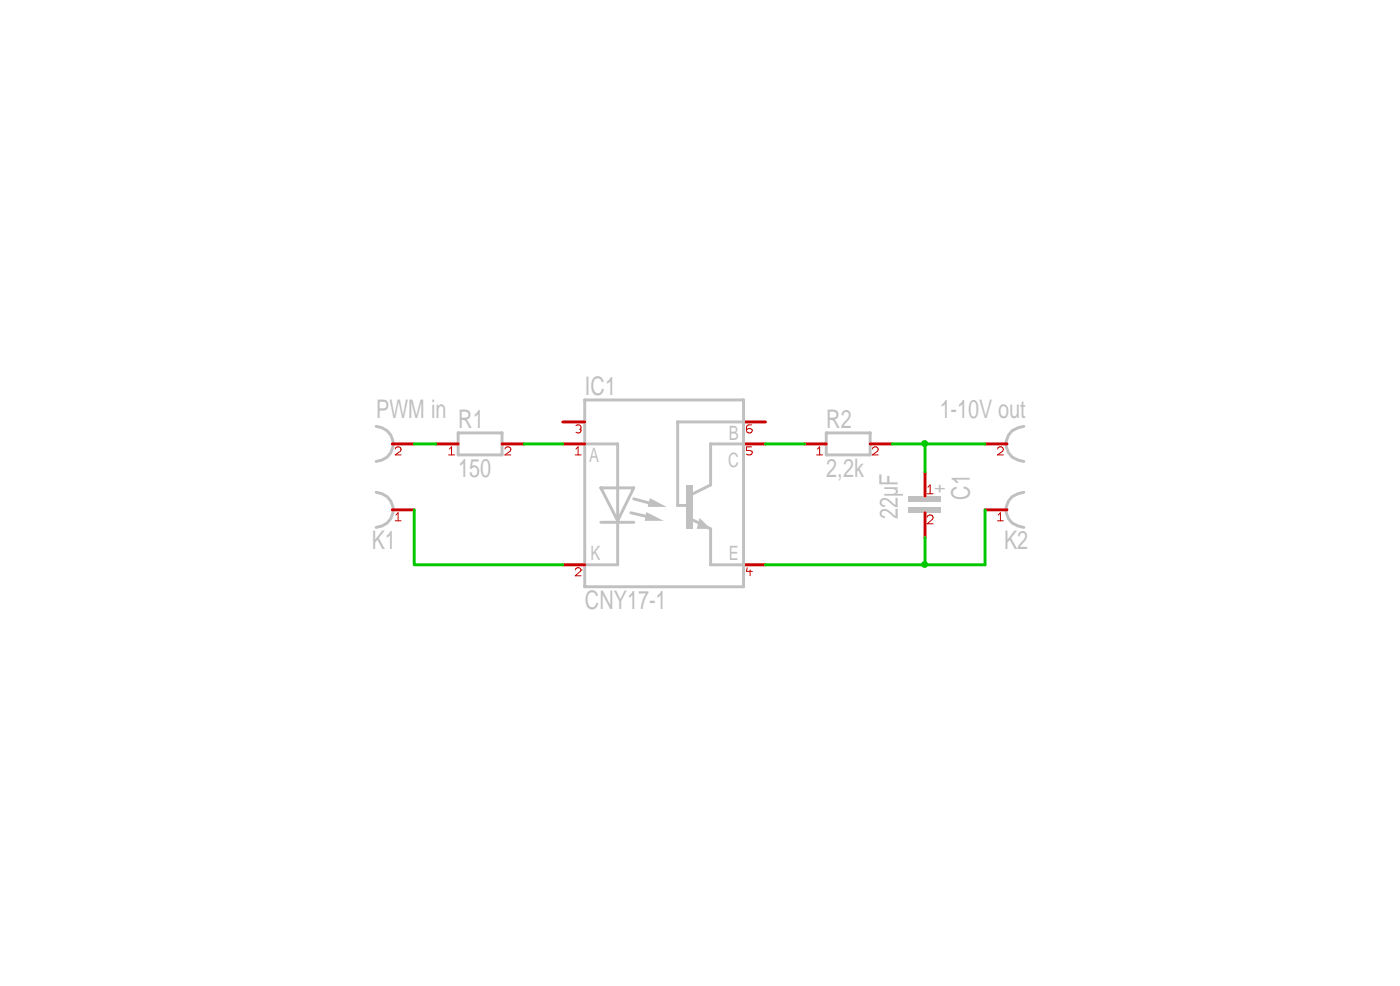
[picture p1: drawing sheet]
<svg xmlns="http://www.w3.org/2000/svg" width="162mm" height="114mm" viewBox="0 0 162 114" stroke-linecap="round" stroke-linejoin="round" font-family="sans-serif">
<path d="M43.5 56.9a2.03 2.03 0 0 1 2 2 2.03 2.03 0 0 1-2 2.1M43.5 49.3a2.03 2.03 0 0 1 2 2 2.03 2.03 0 0 1-2 2M118.4 56.9a2.03 2.03 0 0 0-1.9 1.3 2.03 2.03 0 0 0 .6 2.3l.7 .3 .6 .2M118.4 49.3a2.03 2.03 0 0 0-1.9 1.3 2.03 2.03 0 0 0 .6 2.2l.7 .4 .6 .1" fill="none" stroke="#c0c0c0" stroke-width=".34"/>
<path d="M45.4 51.3h2.5M45.4 58.9h2.5M114 51.3h2.5M114 58.9h2.5" fill="none" stroke="#c80000" stroke-width=".34"/>
<path d="M45.7 51.9a.33 .33 0 0 1 .5-.2 .33 .33 0 0 1 .1 .5l-.6 .4h.7M45.8 59.5l.3-.2v.9M115.4 51.9a.33 .33 0 0 1 .5-.2 .33 .33 0 0 1 .1 .5l-.6 .4h.7M115.5 59.5l.2-.2v.9M45.7 60.2h.7M115.4 60.2h.7" fill="none" stroke="#c80000" stroke-width=".12"/>
<g fill="#c0c0c0">
<path d="M105.1 58.6h3.8v.7h-3.8z" fill-rule="evenodd"/>
<path d="M105.1 57.3h3.8v.7h-3.8z" fill-rule="evenodd"/>
</g>
<path d="M107 54.5v2.8M107 59.3v2.8" fill="none" stroke="#c80000" stroke-width=".34"/>
<path d="M107.3 59.8a.33 .33 0 0 1 .4-.3 .33 .33 0 0 1 .2 .5l-.6 .5h.6M107.3 57.1h.6M107.4 56.3l.2-.3v1.1" fill="none" stroke="#c80000" stroke-width=".12"/>
<path d="M74.8 59.2l2 1h-2.2z" fill="#c0c0c0"/>
<path d="M86 51.3h2.6M86 48.8h2.6M86 65.3h2.6" fill="none" stroke="#c80000" stroke-width=".34"/>
<path d="M87 51.6h-.6v.5l.6 .1v.3l-.2 .1-.4-.1M87 49.1l-.6 .1v.6a.34 .34 0 0 0 .3 .2 .34 .34 0 0 0 .3-.3 .41 .41 0 0 0-.6 0M86.4 65.6v.4h.6M86.8 65.9v.6" fill="none" stroke="#c80000" stroke-width=".12"/>
<path d="M67.6 46.2h18.4v21.6h-18.4zM67.6 51.3h3.9v14h-3.9M73 59.3l2.5 .6M86 48.8h-7.6v9.6h1.3M86 51.3h-3.8v4.7M82.2 61.1v4.2h3.8" fill="none" stroke="#c0c0c0" stroke-width=".34"/>
<path d="M80.9 59.9l1.3 1.2h-1.6z" fill="#c0c0c0"/>
<path d="M82.2 56l-2 1.1M80.2 60.1l2 1" fill="none" stroke="#c0c0c0" stroke-width=".34"/>
<path d="M79.4 56h.8v5.1h-.8z" fill-rule="evenodd" fill="#c0c0c0"/>
<path d="M65.1 48.8h2.5" fill="none" stroke="#c80000" stroke-width=".34"/>
<path d="M66.6 49.2a.33 .33 0 0 1 .5-.1 .33 .33 0 0 1 0 .5M67.1 49.6h.1M67.1 49.6l.1 .2a.36 .36 0 0 1-.6 .2" fill="none" stroke="#c80000" stroke-width=".12"/>
<path d="M75.2 57.6l1.9 1h-2.2z" fill="#c0c0c0"/>
<path d="M53 50h5.1v2.6h-5.1zM69.5 56.4h3.8l-1.8 3.8zM73.3 57.7l2.6 .6M95.6 50h5.1v2.6h-5.1zM69.5 60.4h3.8" fill="none" stroke="#c0c0c0" stroke-width=".34"/>
<path d="M50.5 51.3h2.5M58.1 51.3h2.5M65.1 51.3h2.5M93 51.3h2.6M100.7 51.3h2.5M65.1 65.3h2.5" fill="none" stroke="#c80000" stroke-width=".34"/>
<path d="M51.9 52.6h.7M52 51.9l.2-.3v1M58.4 51.9a.33 .33 0 0 1 .5-.2 .33 .33 0 0 1 .1 .5l-.6 .4h.7M66.5 52.6h.7M66.6 51.9l.3-.3v1M94.5 52.6h.7M94.6 51.9l.2-.3v1M100.9 51.9a.33 .33 0 0 1 .5-.2 .33 .33 0 0 1 .1 .5l-.6 .4h.7M66.5 65.9a.35 .35 0 0 1 .4-.3 .35 .35 0 0 1 .3 .3M67.2 65.9h.1M67.2 65.9l-.7 .6h.7" fill="none" stroke="#c80000" stroke-width=".12"/>
<path d="M47.9 51.3h2.6M114 58.9v6.4" fill="none" stroke="#00c800" stroke-width=".34"/>
<circle cx="107" cy="65.2" r=".4" fill="#00c800"/>
<path d="M88.6 65.3h25.4M107 62.1v3.2" fill="none" stroke="#00c800" stroke-width=".34"/>
<circle cx="107" cy="51.3" r=".4" fill="#00c800"/>
<path d="M47.9 58.9v6.4h17.2M60.6 51.3h4.5M88.6 51.3h4.4M103.2 51.3h10.8M107 51.3v3.2" fill="none" stroke="#00c800" stroke-width=".34"/>
<g font-size="3" fill="#c0c0c0">
<text x="67.6" y="45.6">IC1</text>
<text x="43.5" y="48.3">PWM in</text>
<text x="53" y="49.4">R1</text>
<text x="95.6" y="49.4">R2</text>
<text x="108.7" y="48.3">1-10V out</text>
<text x="53" y="55.1">150</text>
<text x="95.6" y="55.1">2,2k</text>
<text x="112.2" y="57.7" transform="rotate(-90 112.2 57.7)">C1</text>
<text x="43" y="63.4">K1</text>
<text x="103.9" y="60" transform="rotate(-90 103.9 60)">22µF</text>
<text x="116.2" y="63.4">K2</text>
<text x="67.6" y="70.4">CNY17-1</text>
</g>
<g font-size="2.3" fill="#c0c0c0">
<text x="68.2" y="53.3">A</text>
<text x="84.2" y="53.9">C</text>
<text x="84.3" y="50.8">B</text>
<text x="109.4" y="57" transform="rotate(-90 109.4 57)">+</text>
<text x="68.3" y="64.8">K</text>
<text x="84.3" y="64.8">E</text>
</g>
</svg>
